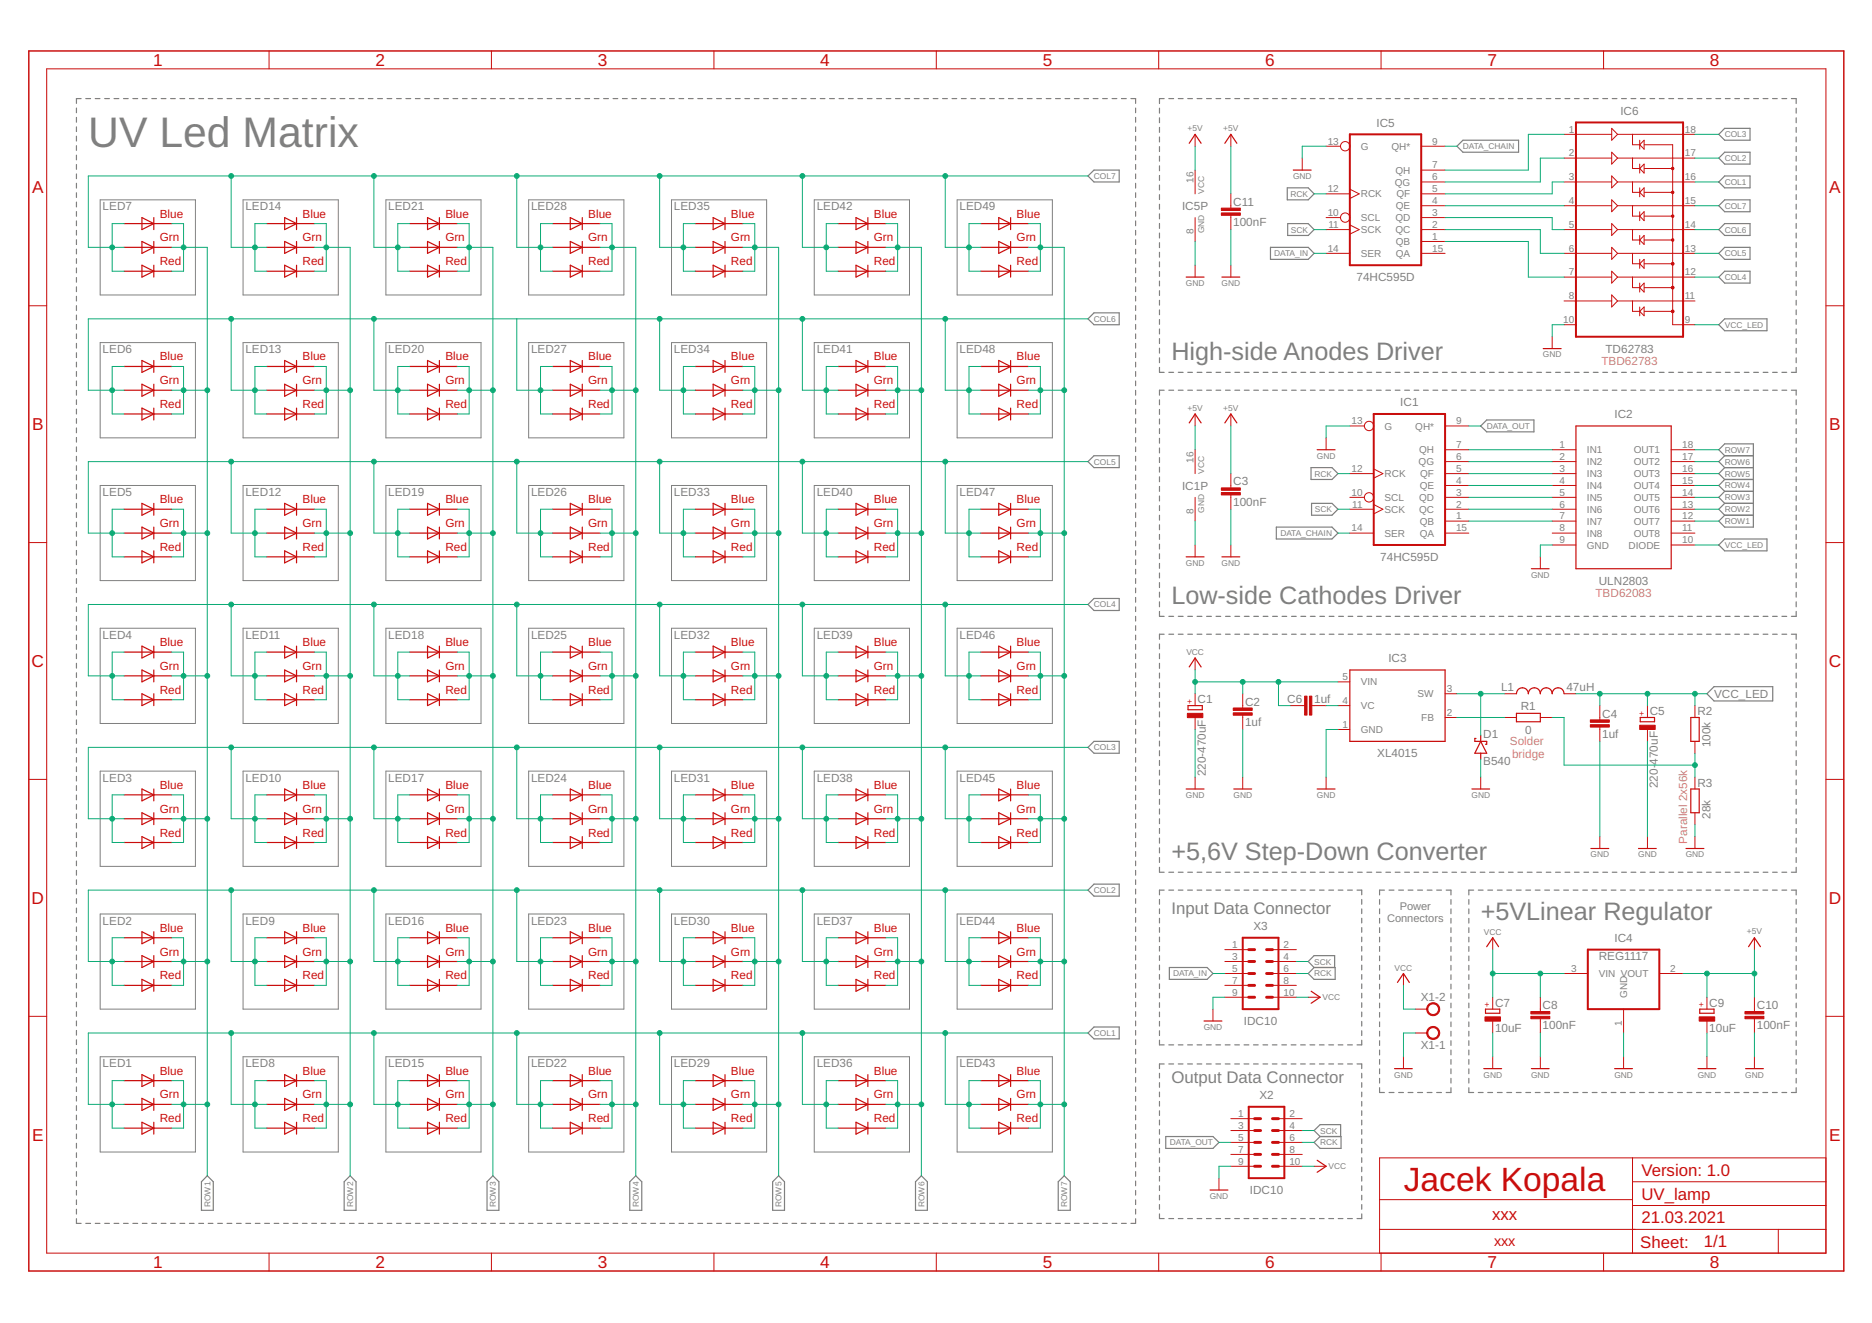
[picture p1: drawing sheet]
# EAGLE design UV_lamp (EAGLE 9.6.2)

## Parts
C1  220-470uF  CPOL-EU140CLH-1010  [140CLH-1010]
C2  1uf  C-EUC0805  [C0805]
C3  100nF  C-EUC0805  [C0805]
C4  1uf  C-EUC0805  [C0805]
C5  220-470uF  CPOL-EU140CLH-1010  [140CLH-1010]
C6  1uf  C-EUC0805  [C0805]
C7  10uF  CPOL-EU153CLV-0405  [153CLV-0405]
C8  100nF  C-EUC0805  [C0805]
C9  10uF  CPOL-EU153CLV-0405  [153CLV-0405]
C10  100nF  C-EUC0805  [C0805]
C11  100nF  C-EUC0805  [C0805]
D1  B540  MBRS340T3  [SMC]
IC1  74HC595D  [SO16]
IC2  ULN2803  [SO18L]
IC3  XL4015  [TO263-5]
IC4  REG1117  [SOT223]
IC5  74HC595D  [SO16]
IC6  TD62783  IC_TD62783-SO-18W  [SO-18L]
L1  47uH  L-USTJ5-U1  [TJ5-U1]
LED1  RGBLED5050  [RGBLED5050]
LED2  RGBLED5050  [RGBLED5050]
LED3  RGBLED5050  [RGBLED5050]
LED4  RGBLED5050  [RGBLED5050]
LED5  RGBLED5050  [RGBLED5050]
LED6  RGBLED5050  [RGBLED5050]
LED7  RGBLED5050  [RGBLED5050]
LED8  RGBLED5050  [RGBLED5050]
LED9  RGBLED5050  [RGBLED5050]
LED10  RGBLED5050  [RGBLED5050]
LED11  RGBLED5050  [RGBLED5050]
LED12  RGBLED5050  [RGBLED5050]
LED13  RGBLED5050  [RGBLED5050]
LED14  RGBLED5050  [RGBLED5050]
LED15  RGBLED5050  [RGBLED5050]
LED16  RGBLED5050  [RGBLED5050]
LED17  RGBLED5050  [RGBLED5050]
LED18  RGBLED5050  [RGBLED5050]
LED19  RGBLED5050  [RGBLED5050]
LED20  RGBLED5050  [RGBLED5050]
LED21  RGBLED5050  [RGBLED5050]
LED22  RGBLED5050  [RGBLED5050]
LED23  RGBLED5050  [RGBLED5050]
LED24  RGBLED5050  [RGBLED5050]
LED25  RGBLED5050  [RGBLED5050]
LED26  RGBLED5050  [RGBLED5050]
LED27  RGBLED5050  [RGBLED5050]
LED28  RGBLED5050  [RGBLED5050]
LED29  RGBLED5050  [RGBLED5050]
LED30  RGBLED5050  [RGBLED5050]
LED31  RGBLED5050  [RGBLED5050]
LED32  RGBLED5050  [RGBLED5050]
LED33  RGBLED5050  [RGBLED5050]
LED34  RGBLED5050  [RGBLED5050]
LED35  RGBLED5050  [RGBLED5050]
LED36  RGBLED5050  [RGBLED5050]
LED37  RGBLED5050  [RGBLED5050]
LED38  RGBLED5050  [RGBLED5050]
LED39  RGBLED5050  [RGBLED5050]
LED40  RGBLED5050  [RGBLED5050]
LED41  RGBLED5050  [RGBLED5050]
LED42  RGBLED5050  [RGBLED5050]
LED43  RGBLED5050  [RGBLED5050]
LED44  RGBLED5050  [RGBLED5050]
LED45  RGBLED5050  [RGBLED5050]
LED46  RGBLED5050  [RGBLED5050]
LED47  RGBLED5050  [RGBLED5050]
LED48  RGBLED5050  [RGBLED5050]
LED49  RGBLED5050  [RGBLED5050]
R1  0  R-EU_R0805  [R0805]
R2  100k  R-EU_R0805  [R0805]
R3  28k  R-EU_R0805  [R0805]
X1  AK500/2  [AK500/2]
X2  IDC10  [ML10]
X3  IDC10  [ML10]

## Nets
+5V: C3.1 C9.+ C10.1 C11.1 IC1.16(VCC) IC4.2(VOUT) IC5.16(VCC)
COL1: IC6.16(OUT3) LED1.1(GREEN_A) LED1.2(RED_A) LED1.3(BLUE_A) LED8.1(GREEN_A) LED8.2(RED_A) LED8.3(BLUE_A) LED15.1(GREEN_A) LED15.2(RED_A) LED15.3(BLUE_A) LED22.1(GREEN_A) LED22.2(RED_A) LED22.3(BLUE_A) LED29.1(GREEN_A) LED29.2(RED_A) LED29.3(BLUE_A) LED36.1(GREEN_A) LED36.2(RED_A) LED36.3(BLUE_A) LED43.1(GREEN_A) LED43.2(RED_A) LED43.3(BLUE_A)
COL2: IC6.17(OUT2) LED2.1(GREEN_A) LED2.2(RED_A) LED2.3(BLUE_A) LED9.1(GREEN_A) LED9.2(RED_A) LED9.3(BLUE_A) LED16.1(GREEN_A) LED16.2(RED_A) LED16.3(BLUE_A) LED23.1(GREEN_A) LED23.2(RED_A) LED23.3(BLUE_A) LED30.1(GREEN_A) LED30.2(RED_A) LED30.3(BLUE_A) LED37.1(GREEN_A) LED37.2(RED_A) LED37.3(BLUE_A) LED44.1(GREEN_A) LED44.2(RED_A) LED44.3(BLUE_A)
COL3: IC6.18(OUT1) LED3.1(GREEN_A) LED3.2(RED_A) LED3.3(BLUE_A) LED10.1(GREEN_A) LED10.2(RED_A) LED10.3(BLUE_A) LED17.1(GREEN_A) LED17.2(RED_A) LED17.3(BLUE_A) LED24.1(GREEN_A) LED24.2(RED_A) LED24.3(BLUE_A) LED31.1(GREEN_A) LED31.2(RED_A) LED31.3(BLUE_A) LED38.1(GREEN_A) LED38.2(RED_A) LED38.3(BLUE_A) LED45.1(GREEN_A) LED45.2(RED_A) LED45.3(BLUE_A)
COL4: IC6.12(OUT7) LED4.1(GREEN_A) LED4.2(RED_A) LED4.3(BLUE_A) LED11.1(GREEN_A) LED11.2(RED_A) LED11.3(BLUE_A) LED18.1(GREEN_A) LED18.2(RED_A) LED18.3(BLUE_A) LED25.1(GREEN_A) LED25.2(RED_A) LED25.3(BLUE_A) LED32.1(GREEN_A) LED32.2(RED_A) LED32.3(BLUE_A) LED39.1(GREEN_A) LED39.2(RED_A) LED39.3(BLUE_A) LED46.1(GREEN_A) LED46.2(RED_A) LED46.3(BLUE_A)
COL5: IC6.13(OUT6) LED5.1(GREEN_A) LED5.2(RED_A) LED5.3(BLUE_A) LED12.1(GREEN_A) LED12.2(RED_A) LED12.3(BLUE_A) LED19.1(GREEN_A) LED19.2(RED_A) LED19.3(BLUE_A) LED26.1(GREEN_A) LED26.2(RED_A) LED26.3(BLUE_A) LED33.1(GREEN_A) LED33.2(RED_A) LED33.3(BLUE_A) LED40.1(GREEN_A) LED40.2(RED_A) LED40.3(BLUE_A) LED47.1(GREEN_A) LED47.2(RED_A) LED47.3(BLUE_A)
COL6: IC6.14(OUT5) LED6.1(GREEN_A) LED6.2(RED_A) LED6.3(BLUE_A) LED13.1(GREEN_A) LED13.2(RED_A) LED13.3(BLUE_A) LED20.1(GREEN_A) LED20.2(RED_A) LED20.3(BLUE_A) LED27.1(GREEN_A) LED27.2(RED_A) LED27.3(BLUE_A) LED34.1(GREEN_A) LED34.2(RED_A) LED34.3(BLUE_A) LED41.1(GREEN_A) LED41.2(RED_A) LED41.3(BLUE_A) LED48.1(GREEN_A) LED48.2(RED_A) LED48.3(BLUE_A)
COL7: IC6.15(OUT4) LED7.1(GREEN_A) LED7.2(RED_A) LED7.3(BLUE_A) LED14.1(GREEN_A) LED14.2(RED_A) LED14.3(BLUE_A) LED21.1(GREEN_A) LED21.2(RED_A) LED21.3(BLUE_A) LED28.1(GREEN_A) LED28.2(RED_A) LED28.3(BLUE_A) LED35.1(GREEN_A) LED35.2(RED_A) LED35.3(BLUE_A) LED42.1(GREEN_A) LED42.2(RED_A) LED42.3(BLUE_A) LED49.1(GREEN_A) LED49.2(RED_A) LED49.3(BLUE_A)
DATA_CHAIN: IC1.14(SER) IC5.9(QH*)
DATA_IN: IC5.14(SER) X3.5
DATA_OUT: IC1.9(QH*) X2.5
GND: C1.- C2.2 C3.2 C4.2 C5.- C7.- C8.2 C9.- C10.2 C11.2 D1.A IC1.8(GND) IC1.13(G) IC2.9(GND) IC3.1(GND) IC4.1(GND) IC5.8(GND) IC5.13(G) IC6.10(VS) R3.1 X1.1 X2.9 X3.9
N$1: IC1.7(QH) IC2.1(IN1)
N$2: IC1.6(QG) IC2.2(IN2)
N$4: IC1.5(QF) IC2.3(IN3)
N$5: IC5.4(QE) IC6.4(IN4)
N$6: IC1.4(QE) IC2.4(IN4)
N$7: IC1.3(QD) IC2.5(IN5)
N$8: IC1.2(QC) IC2.6(IN6)
N$9: IC1.1(QB) IC2.7(IN7)
N$10: IC5.3(QD) IC6.5(IN5)
N$11: IC5.2(QC) IC6.6(IN6)
N$12: IC5.1(QB) IC6.7(IN7)
N$13: IC5.5(QF) IC6.3(IN3)
N$14: IC5.6(QG) IC6.2(IN2)
N$15: IC5.7(QH) IC6.1(IN1)
N$19: C6.1 IC3.4(VC)
N$20: D1.C IC3.3(SW) L1.1
N$21: IC3.2(FB) R1.2
N$22: R1.1 R2.1 R3.2
RCK: IC1.12(RCK) IC5.12(RCK) X2.6 X3.6
ROW1: IC2.12(OUT7) LED1.4(BLUE_C) LED1.5(RED_C) LED1.6(GREEN_C) LED2.4(BLUE_C) LED2.5(RED_C) LED2.6(GREEN_C) LED3.4(BLUE_C) LED3.5(RED_C) LED3.6(GREEN_C) LED4.4(BLUE_C) LED4.5(RED_C) LED4.6(GREEN_C) LED5.4(BLUE_C) LED5.5(RED_C) LED5.6(GREEN_C) LED6.4(BLUE_C) LED6.5(RED_C) LED6.6(GREEN_C) LED7.4(BLUE_C) LED7.5(RED_C) LED7.6(GREEN_C)
ROW2: IC2.13(OUT6) LED8.4(BLUE_C) LED8.5(RED_C) LED8.6(GREEN_C) LED9.4(BLUE_C) LED9.5(RED_C) LED9.6(GREEN_C) LED10.4(BLUE_C) LED10.5(RED_C) LED10.6(GREEN_C) LED11.4(BLUE_C) LED11.5(RED_C) LED11.6(GREEN_C) LED12.4(BLUE_C) LED12.5(RED_C) LED12.6(GREEN_C) LED13.4(BLUE_C) LED13.5(RED_C) LED13.6(GREEN_C) LED14.4(BLUE_C) LED14.5(RED_C) LED14.6(GREEN_C)
ROW3: IC2.14(OUT5) LED15.4(BLUE_C) LED15.5(RED_C) LED15.6(GREEN_C) LED16.4(BLUE_C) LED16.5(RED_C) LED16.6(GREEN_C) LED17.4(BLUE_C) LED17.5(RED_C) LED17.6(GREEN_C) LED18.4(BLUE_C) LED18.5(RED_C) LED18.6(GREEN_C) LED19.4(BLUE_C) LED19.5(RED_C) LED19.6(GREEN_C) LED20.4(BLUE_C) LED20.5(RED_C) LED20.6(GREEN_C) LED21.4(BLUE_C) LED21.5(RED_C) LED21.6(GREEN_C)
ROW4: IC2.15(OUT4) LED22.4(BLUE_C) LED22.5(RED_C) LED22.6(GREEN_C) LED23.4(BLUE_C) LED23.5(RED_C) LED23.6(GREEN_C) LED24.4(BLUE_C) LED24.5(RED_C) LED24.6(GREEN_C) LED25.4(BLUE_C) LED25.5(RED_C) LED25.6(GREEN_C) LED26.4(BLUE_C) LED26.5(RED_C) LED26.6(GREEN_C) LED27.4(BLUE_C) LED27.5(RED_C) LED27.6(GREEN_C) LED28.4(BLUE_C) LED28.5(RED_C) LED28.6(GREEN_C)
ROW5: IC2.16(OUT3) LED29.4(BLUE_C) LED29.5(RED_C) LED29.6(GREEN_C) LED30.4(BLUE_C) LED30.5(RED_C) LED30.6(GREEN_C) LED31.4(BLUE_C) LED31.5(RED_C) LED31.6(GREEN_C) LED32.4(BLUE_C) LED32.5(RED_C) LED32.6(GREEN_C) LED33.4(BLUE_C) LED33.5(RED_C) LED33.6(GREEN_C) LED34.4(BLUE_C) LED34.5(RED_C) LED34.6(GREEN_C) LED35.4(BLUE_C) LED35.5(RED_C) LED35.6(GREEN_C)
ROW6: IC2.17(OUT2) LED36.4(BLUE_C) LED36.5(RED_C) LED36.6(GREEN_C) LED37.4(BLUE_C) LED37.5(RED_C) LED37.6(GREEN_C) LED38.4(BLUE_C) LED38.5(RED_C) LED38.6(GREEN_C) LED39.4(BLUE_C) LED39.5(RED_C) LED39.6(GREEN_C) LED40.4(BLUE_C) LED40.5(RED_C) LED40.6(GREEN_C) LED41.4(BLUE_C) LED41.5(RED_C) LED41.6(GREEN_C) LED42.4(BLUE_C) LED42.5(RED_C) LED42.6(GREEN_C)
ROW7: IC2.18(OUT1) LED43.4(BLUE_C) LED43.5(RED_C) LED43.6(GREEN_C) LED44.4(BLUE_C) LED44.5(RED_C) LED44.6(GREEN_C) LED45.4(BLUE_C) LED45.5(RED_C) LED45.6(GREEN_C) LED46.4(BLUE_C) LED46.5(RED_C) LED46.6(GREEN_C) LED47.4(BLUE_C) LED47.5(RED_C) LED47.6(GREEN_C) LED48.4(BLUE_C) LED48.5(RED_C) LED48.6(GREEN_C) LED49.4(BLUE_C) LED49.5(RED_C) LED49.6(GREEN_C)
SCK: IC1.11(SCK) IC5.11(SCK) X2.4 X3.4
VCC: C1.+ C2.1 C6.2 C7.+ C8.1 IC3.5(VIN) IC4.3(VIN) X1.2 X2.10 X3.10
VCC_LED: C4.1 C5.+ IC2.10(DIODE) IC6.9(GND) L1.2 R2.2
Unconnected: IC1.10(SCL) IC1.15(QA) IC2.8(IN8) IC2.11(OUT8) IC5.10(SCL) IC5.15(QA) IC6.8(IN8) IC6.11(OUT8) X2.1 X2.2 X2.3 X2.7 X2.8 X3.1 X3.2 X3.3 X3.7 X3.8

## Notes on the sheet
- UV Led Matrix
- High-side Anodes Driver | TBD62783
- TBD62083
- Low-side Cathodes Driver
- Solder 
  bridge
- Parallel 2x56k
- +5,6V Step-Down Converter
- Input Data Connector
- Power
  Connectors
- +5VLinear Regulator
- Output Data Connector
- Jacek Kopala | Version: 1.0
- xxx
- 21.03.2021
- xxx
